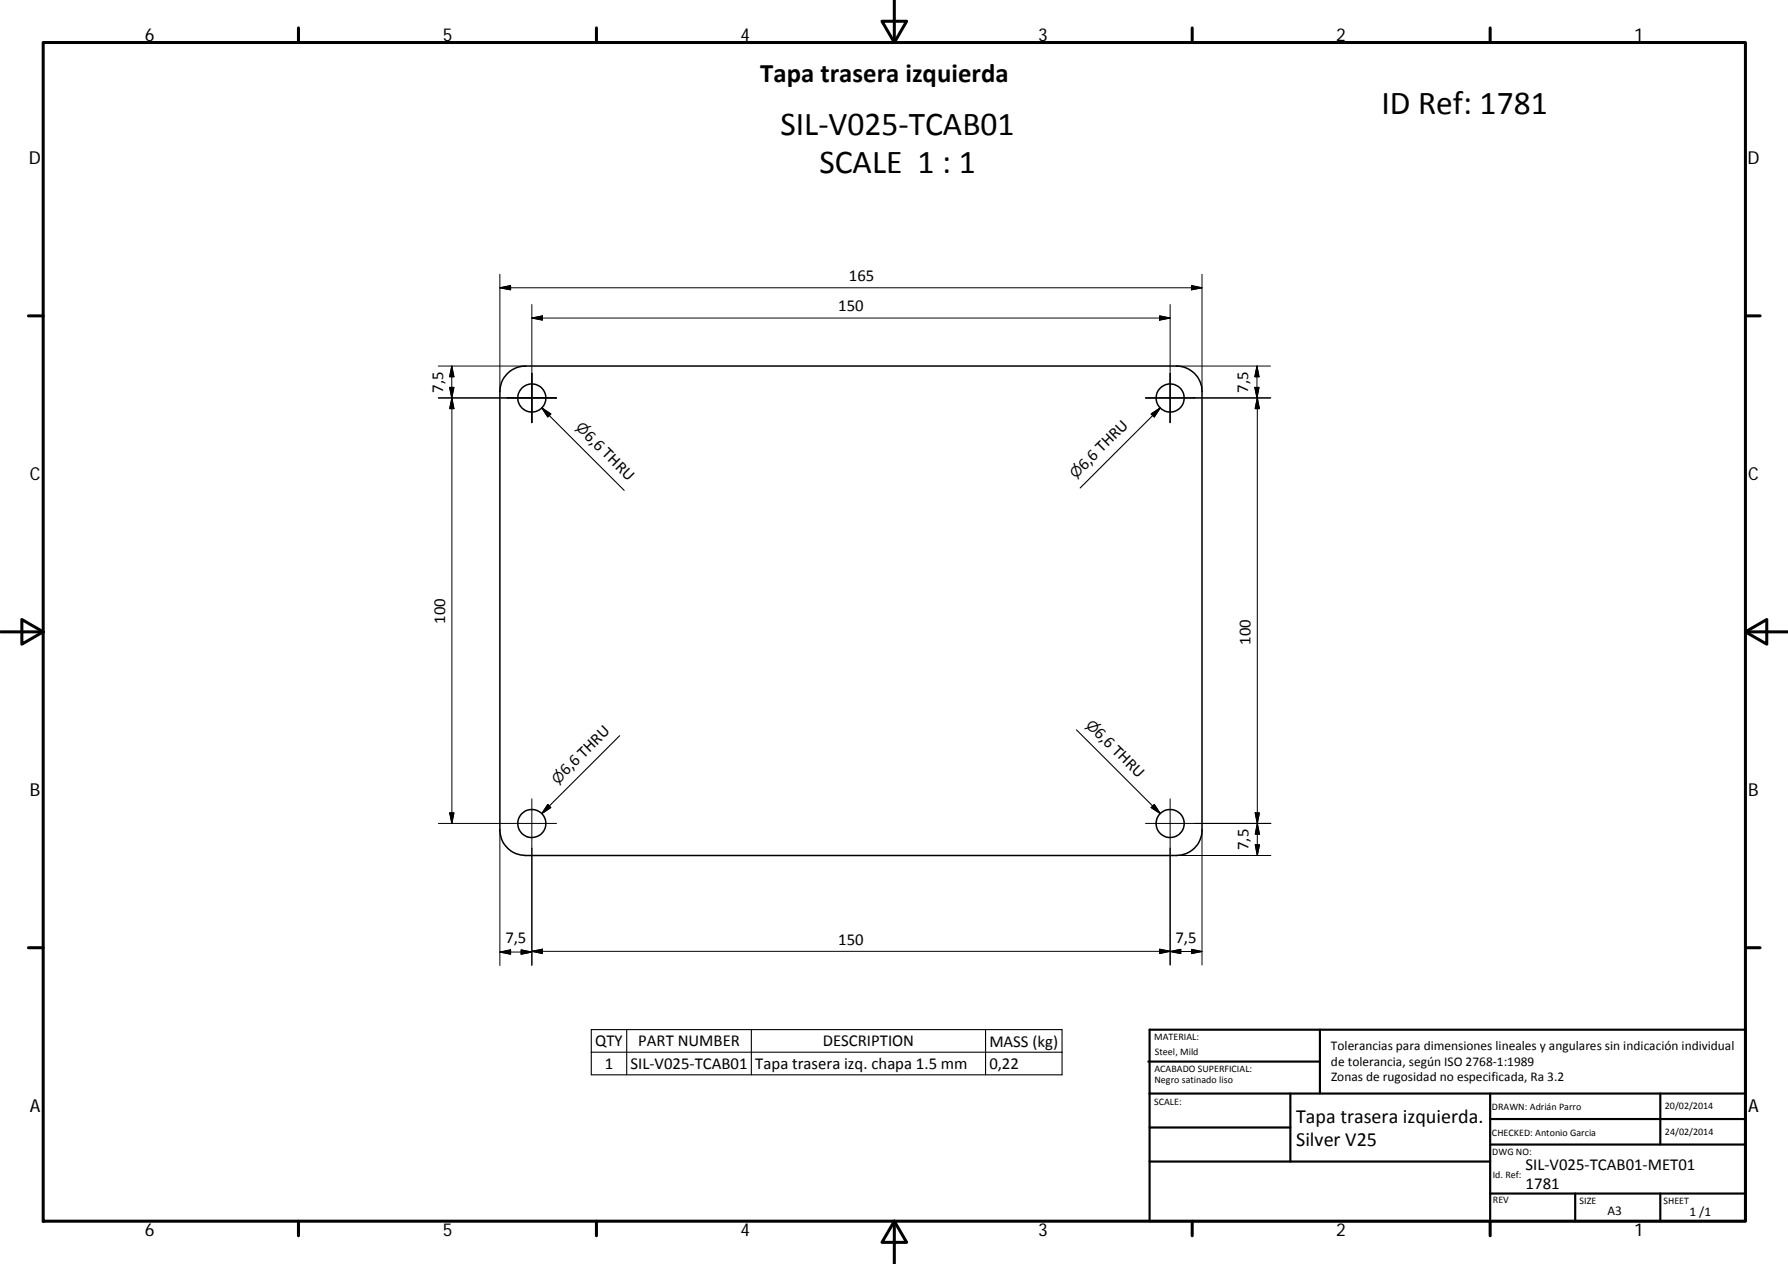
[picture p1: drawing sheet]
<svg xmlns="http://www.w3.org/2000/svg" width="420mm" height="297mm" viewBox="0 0 420 297" stroke-linecap="round" stroke-linejoin="round" font-family="sans-serif">
<g fill="none" stroke="#000" stroke-width=".36">
<path d="M119.2 87.8a6 6 0 0 1 4.3-1.8h153a6 6 0 0 1 6 6v103a6 6 0 0 1-6 6h-153a6.1 6.1 0 0 1-6-6v-103a5.8 5.8 0 0 1 1.7-4.2z"/>
<circle cx="125" cy="93.5" r="3.3"/>
<circle cx="275" cy="93.5" r="3.3"/>
<circle cx="125" cy="193.5" r="3.3"/>
<circle cx="275" cy="193.5" r="3.3"/>
</g>
<g fill="none" stroke="#000" stroke-width=".71">
<path d="M10.1 10h400.1v277h-400.1zM70.1 6.6v3.4M140.2 6.6v3.4M207.3 5h5.8l-2.9 5zM210.2 0v10M280.2 6.6v3.4M350.2 6.6v3.4M6.7 74.2h3.4M410.2 74.2h3.4M.2 148.5h9.9M5.1 145.6l5 2.9-5 2.9zM410.2 148.5l5-2.9v5.8z"/>
<path d="M410.2 148.5h9.9M6.7 222.7h3.4M410.2 222.7h3.4M70.1 287v3.4M140.2 287v3.4M210.2 287l2.9 5h-5.8zM210.2 287v10M280.2 287v3.4M350.2 287v3.4"/>
</g>
<g fill="none" stroke="#000" stroke-width=".51">
<path d="M269.8 249.5h40.4M270.1 257h140.1M270.1 242h140.1v45h-140.1zM303.2 257v16M310.2 242v15M350.2 257v30M390.2 257v12M270.1 273h80.1M270.1 265h33.1M350.2 269h60M350.2 263h60M350.2 280.5h60"/>
<path d="M370.2 280.5v6.5M390.2 280.5v6.5"/>
</g>
<g fill="none" stroke="#000" stroke-width=".25">
<path d="M127.3 95.9l19.4 19.3M127.3 95.9l2.1 1.4-.7 .7zM270.5 97.3l2.1-1.4-1.4 2.1zM272.6 95.9l-18.8 18.8M145.6 172.9l-18.3 18.3M253 171.5l19.6 19.7M128.7 189.1l.7 .7-2.1 1.4zM270.5 189.8l.7-.7 1.4 2.1zM138.9 242h110.7v10.6h-110.7zM138.9 247.3h110.7M147.3 242v10.6M176.6 242v10.6"/>
<path d="M231.6 242v10.6"/>
</g>
<g fill="none" stroke="#000" stroke-width=".23">
<path d="M117.5 64.5v27.5M117.5 67.6l2.5-.5v1zM117.5 67.6h165M125 71.6v27.7M125 74.7l2.5-.5v1zM125 74.7h150M272.5 74.2l2.5 .5-2.5 .5zM275 71.6v27.7M280 67.1l2.5 .5-2.5 .5zM282.5 64.5v27.5M103 86h20.5M103 93.5h27.8"/>
<path d="M105.7 91h1l-.5 2.5zM106.2 86v107.5M106.2 86l.5 2.5h-1zM106.2 93.5l.5 2.5h-1zM269.2 93.5h29.4M276.5 86h22M294.9 91h1l-.5 2.5zM295.4 86v7.5M295.4 86l.5 2.5h-1zM295.5 93.5v107.5M295.5 93.5l.4 2.5h-1zM103 193.5h27.8"/>
<path d="M105.7 191h1l-.5 2.5zM117.5 195v31.9M125 187.7v39.2M269.2 193.5h29.4M275 187.7v39.1M282.5 195v31.8M294.9 191h1l-.4 2.5zM295 198.5h1l-.5 2.5zM295.5 193.5l.5 2.5h-1zM276.5 201h22.1M117.5 223.7l2.5-.5v1zM117.5 223.7h7.5"/>
<path d="M122.5 223.2l2.5 .5-2.5 .5zM125 223.6l2.5-.5v1zM125 223.6h157.5M272.5 223.1l2.5 .5-2.5 .5zM275 223.6l2.5-.5v1zM280 223.1l2.5 .5-2.5 .5z"/>
</g>
<g fill="#000" stroke="#000" stroke-width=".23">
<path d="M117.5 67.6l2.5-.5v1zM125 74.7l2.5-.5v1zM272.5 74.2l2.5 .5-2.5 .5zM280 67.1l2.5 .5-2.5 .5zM105.7 91h1l-.5 2.5zM106.2 93.5l.5 2.5h-1zM106.2 86l.5 2.5h-1zM294.9 91h1l-.5 2.5zM295.4 86l.5 2.5h-1zM295.5 93.5l.4 2.5h-1zM105.7 191h1l-.5 2.5zM294.9 191h1l-.4 2.5z"/>
<path d="M295 198.5h1l-.5 2.5zM295.5 193.5l.5 2.5h-1zM117.5 223.7l2.5-.5v1zM122.5 223.2l2.5 .5-2.5 .5zM125 223.6l2.5-.5v1zM272.5 223.1l2.5 .5-2.5 .5zM275 223.6l2.5-.5v1zM280 223.1l2.5 .5-2.5 .5z"/>
</g>
<path d="M127.3 95.9l2.1 1.4-.7 .7zM270.5 97.3l2.1-1.4-1.4 2.1zM128.7 189.1l.7 .7-2.1 1.4zM270.5 189.8l.7-.7 1.4 2.1z" fill="#000" stroke="#000" stroke-width=".25"/>
<g font-size="7.9">
<text x="324.6" y="26.9">ID Ref: 1781</text>
<text x="183.4" y="31.7">SIL‐V025‐TCAB01</text>
<text x="192.5" y="40.7">SCALE 1 : 1</text>
</g>
<text font-size="6.3" x="178.7" y="19.3">Tapa trasera izquierda</text>
<g font-size="4.7">
<text x="304.6" y="263.9">Tapa trasera izquierda.</text>
<text x="304.6" y="269.3">Silver V25</text>
</g>
<g font-size="4.2">
<text x="34" y="9.6">6</text>
<text x="104" y="9.6">5</text>
<text x="174" y="9.6">4</text>
<text x="244" y="9.6">3</text>
<text x="314" y="9.6">2</text>
<text x="384" y="9.6">1</text>
<text x="6.8" y="38.7">D</text>
<text x="410.6" y="38.7">D</text>
<text x="7" y="112.9">C</text>
<text x="410.8" y="112.9">C</text>
<text x="7" y="187.1">B</text>
<text x="410.8" y="187.1">B</text>
<text x="7" y="261.3">A</text>
<text x="410.8" y="261.3">A</text>
<text x="34" y="290.4">6</text>
<text x="104" y="290.4">5</text>
<text x="174" y="290.4">4</text>
<text x="244" y="290.4">3</text>
<text x="314" y="290.4">2</text>
<text x="384" y="290.4">1</text>
</g>
<g font-size="3.9">
<text x="199.5" y="66.1">165</text>
<text x="197" y="73.2">150</text>
<text x="104.1" y="92.3" transform="rotate(-90 104.1 92.3)">7,5</text>
<text x="293.3" y="92.3" transform="rotate(-90 293.3 92.3)">7,5</text>
<text x="137.1" y="102.6" transform="rotate(45 137.1 102.6)">6,6 THRU</text>
<text x="254.8" y="110.7" transform="rotate(-45 254.8 110.7)">6,6 THRU</text>
<text x="104.6" y="146.5" transform="rotate(-90 104.6 146.5)">100</text>
<text x="293.9" y="151.5" transform="rotate(-90 293.9 151.5)">100</text>
<text x="257" y="172.5" transform="rotate(45 257 172.5)">6,6 THRU</text>
<text x="133" y="182.4" transform="rotate(-45 133 182.4)">6,6 THRU</text>
<text x="293.4" y="199.7" transform="rotate(-90 293.4 199.7)">7,5</text>
<text x="118.8" y="221.7">7,5</text>
<text x="197" y="222">150</text>
<text x="276.2" y="221.5">7,5</text>
<text x="139.9" y="245.9">QTY</text>
<text x="150" y="245.9">PART NUMBER</text>
<text x="193.4" y="245.9">DESCRIPTION</text>
<text x="232.5" y="246">MASS (kg)</text>
<text x="142.1" y="251.2">1</text>
<text x="148.2" y="251.2">SIL‐V025‐TCAB01</text>
<text x="177.5" y="251.2">Tapa trasera izq. chapa 1.5 mm</text>
<text x="232.5" y="251.2">0,22</text>
<text x="358.5" y="274.9">SIL‐V025‐TCAB01‐MET01</text>
<text x="358.5" y="279.4">1781</text>
</g>
<g font-size="3.3">
<text x="135.1" y="100.6" transform="rotate(45 135.1 100.6)">⌀</text>
<text x="252.8" y="112.6" transform="rotate(-45 252.8 112.6)">⌀</text>
<text x="255" y="170.5" transform="rotate(45 255 170.5)">⌀</text>
<text x="131.1" y="184.4" transform="rotate(-45 131.1 184.4)">⌀</text>
</g>
<g font-size="3.1">
<text x="312.8" y="246.8">Tolerancias para dimensiones lineales y angulares sin indicación individual</text>
<text x="312.8" y="250.4">de tolerancia, según ISO 2768‐1:1989</text>
<text x="312.8" y="254">Zonas de rugosidad no especificada, Ra 3.2</text>
<text x="377.7" y="285.6">A3</text>
<text x="397" y="285.9">1 /1</text>
</g>
<g font-size="2.4">
<text x="271.2" y="244.4">MATERIAL:</text>
<text x="271.3" y="251.9">ACABADO SUPERFICIAL:</text>
<text x="271.4" y="247.9">Steel, Mild</text>
<text x="271.3" y="254.6">Negro satinado liso</text>
<text x="271.2" y="259.7">SCALE:</text>
<text x="350.6" y="260.9">DRAWN: Adrián Parro</text>
<text x="391.2" y="260.6">20/02/2014</text>
<text x="350.6" y="267">CHECKED: Antonio Garcia</text>
<text x="391.2" y="266.6">24/02/2014</text>
<text x="350.7" y="271.4">DWG NO:</text>
<text x="350.8" y="276.8">Id. Ref:</text>
<text x="350.8" y="282.8">REV</text>
<text x="371.2" y="282.9">SIZE</text>
<text x="390.9" y="282.9">SHEET</text>
</g>
</svg>
